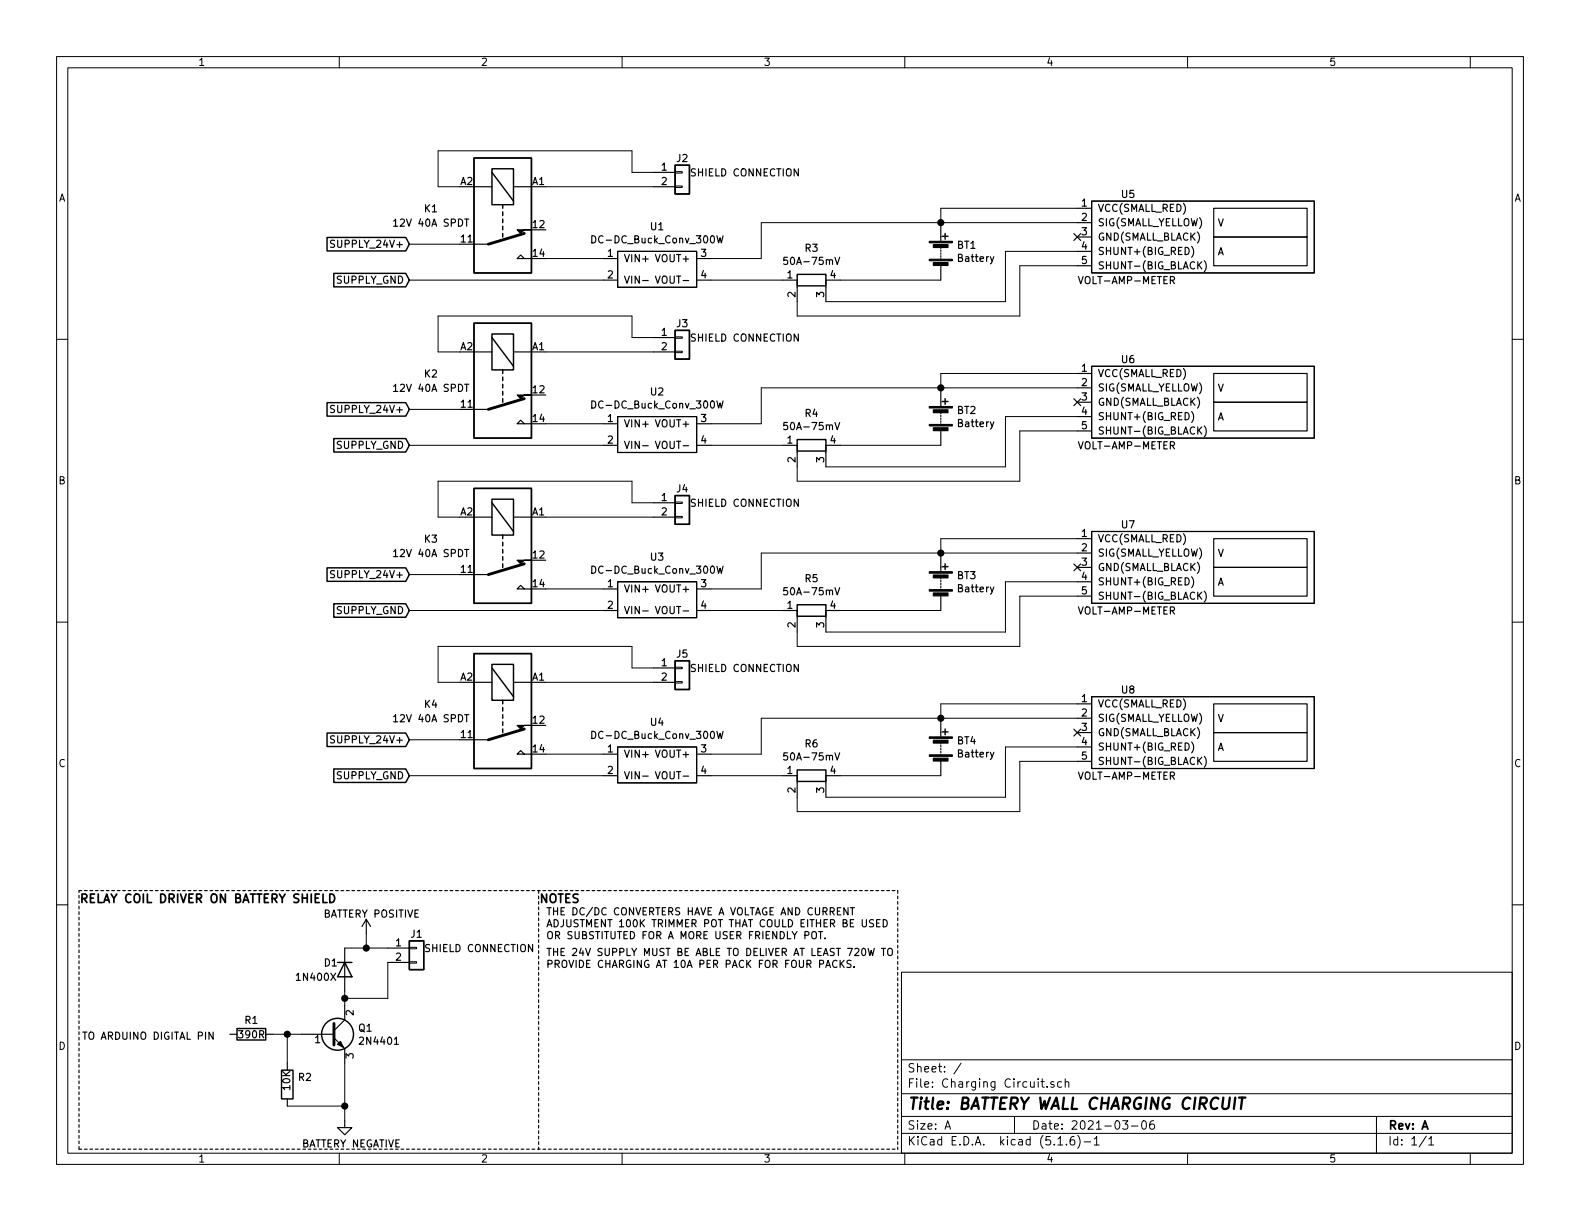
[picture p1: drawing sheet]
EESchema Schematic File Version 4
EELAYER 30 0
EELAYER END
$Descr A 11000 8500
encoding utf-8
Sheet 1 1
Title "BATTERY WALL CHARGING CIRCUIT"
Date "2021-03-06"
Rev "A"
Comp ""
Comment1 ""
Comment2 ""
Comment3 ""
Comment4 ""
$EndDescr
$Comp
L Charging~Circuit:DC-DC_Buck_Conv_300W U1
U 1 1
P 4550 1900
F 0 "U1" H 4575 2225 50  0000 C CNN
F 1 "DC-DC_Buck_Conv_300W" H 4575 2134 50  0000 C CNN
F 2 "" H 4550 1900 50  0001 C CNN
F 3 "" H 4550 1900 50  0001 C CNN
	1    4550 1900
	1    0    0    -1  
$EndComp
$Comp
L Charging~Circuit:DC-DC_Buck_Conv_300W U2
U 1 1
P 4550 3050
F 0 "U2" H 4575 3375 50  0000 C CNN
F 1 "DC-DC_Buck_Conv_300W" H 4575 3284 50  0000 C CNN
F 2 "" H 4550 3050 50  0001 C CNN
F 3 "" H 4550 3050 50  0001 C CNN
	1    4550 3050
	1    0    0    -1  
$EndComp
$Comp
L Charging~Circuit:DC-DC_Buck_Conv_300W U3
U 1 1
P 4550 4200
F 0 "U3" H 4575 4525 50  0000 C CNN
F 1 "DC-DC_Buck_Conv_300W" H 4575 4434 50  0000 C CNN
F 2 "" H 4550 4200 50  0001 C CNN
F 3 "" H 4550 4200 50  0001 C CNN
	1    4550 4200
	1    0    0    -1  
$EndComp
$Comp
L Charging~Circuit:DC-DC_Buck_Conv_300W U4
U 1 1
P 4550 5350
F 0 "U4" H 4575 5675 50  0000 C CNN
F 1 "DC-DC_Buck_Conv_300W" H 4575 5584 50  0000 C CNN
F 2 "" H 4550 5350 50  0001 C CNN
F 3 "" H 4550 5350 50  0001 C CNN
	1    4550 5350
	1    0    0    -1  
$EndComp
$Comp
L Device:R_Shunt R4
U 1 1
P 5650 3100
F 0 "R4" V 5425 3100 50  0000 C CNN
F 1 "50A-75mV" V 5516 3100 50  0000 C CNN
F 2 "" V 5580 3100 50  0001 C CNN
F 3 "~" H 5650 3100 50  0001 C CNN
	1    5650 3100
	0    -1   1    0   
$EndComp
$Comp
L Device:Battery BT1
U 1 1
P 6550 1750
F 0 "BT1" H 6658 1796 50  0000 L CNN
F 1 "Battery" H 6658 1705 50  0000 L CNN
F 2 "" V 6550 1810 50  0001 C CNN
F 3 "~" V 6550 1810 50  0001 C CNN
	1    6550 1750
	1    0    0    -1  
$EndComp
$Comp
L Device:Battery BT2
U 1 1
P 6550 2900
F 0 "BT2" H 6658 2946 50  0000 L CNN
F 1 "Battery" H 6658 2855 50  0000 L CNN
F 2 "" V 6550 2960 50  0001 C CNN
F 3 "~" V 6550 2960 50  0001 C CNN
	1    6550 2900
	1    0    0    -1  
$EndComp
$Comp
L Device:Battery BT3
U 1 1
P 6550 4050
F 0 "BT3" H 6658 4096 50  0000 L CNN
F 1 "Battery" H 6658 4005 50  0000 L CNN
F 2 "" V 6550 4110 50  0001 C CNN
F 3 "~" V 6550 4110 50  0001 C CNN
	1    6550 4050
	1    0    0    -1  
$EndComp
$Comp
L Device:Battery BT4
U 1 1
P 6550 5200
F 0 "BT4" H 6658 5246 50  0000 L CNN
F 1 "Battery" H 6658 5155 50  0000 L CNN
F 2 "" V 6550 5260 50  0001 C CNN
F 3 "~" V 6550 5260 50  0001 C CNN
	1    6550 5200
	1    0    0    -1  
$EndComp
$Comp
L Relay:RT314A24 K1
U 1 1
P 3500 1500
F 0 "K1" V 3450 1000 50  0000 C CNN
F 1 "12V 40A SPDT" V 3550 1000 50  0000 C CNN
F 2 "Relay_THT:Relay_SPDT_Schrack-RT1-16A-FormC_RM5mm" H 5050 1450 50  0001 C CNN
F 3 "https://www.te.com/commerce/DocumentDelivery/DDEController?Action=srchrtrv&DocNm=RT1_bistable&DocType=DS&DocLang=English" H 3500 1500 50  0001 C CNN
	1    3500 1500
	0    1    1    0   
$EndComp
$Comp
L Connector_Generic:Conn_01x02 J2
U 1 1
P 4750 1200
F 0 "J2" H 4750 1300 50  0000 C CNN
F 1 "SHIELD CONNECTION" H 4800 1200 50  0000 L CNN
F 2 "" H 4750 1200 50  0001 C CNN
F 3 "~" H 4750 1200 50  0001 C CNN
	1    4750 1200
	1    0    0    -1  
$EndComp
Wire Wire Line
	4950 1950 5450 1950
Wire Wire Line
	5850 1950 6550 1950
Wire Wire Line
	4950 1800 5300 1800
Wire Wire Line
	5300 1800 5300 1550
Wire Wire Line
	5300 1550 6550 1550
Wire Wire Line
	4950 3100 5450 3100
Wire Wire Line
	5850 3100 6550 3100
Wire Wire Line
	4950 2950 5300 2950
Wire Wire Line
	5300 2950 5300 2700
Wire Wire Line
	5300 2700 6550 2700
Wire Wire Line
	4950 4250 5450 4250
Wire Wire Line
	5850 4250 6550 4250
Wire Wire Line
	4950 4100 5300 4100
Wire Wire Line
	5300 4100 5300 3850
Wire Wire Line
	5300 3850 6550 3850
Wire Wire Line
	4950 5400 5450 5400
Wire Wire Line
	5850 5400 6550 5400
Wire Wire Line
	4950 5250 5300 5250
Wire Wire Line
	5300 5250 5300 5000
Wire Wire Line
	5300 5000 6550 5000
Wire Wire Line
	3800 1300 4550 1300
Wire Wire Line
	3200 1300 3050 1300
Wire Wire Line
	3050 1300 3050 1050
Wire Wire Line
	3050 1050 4400 1050
Wire Wire Line
	4400 1050 4400 1200
Wire Wire Line
	4400 1200 4550 1200
Wire Wire Line
	3800 2450 4550 2450
Wire Wire Line
	3050 2200 4400 2200
Wire Wire Line
	4400 2200 4400 2350
Wire Wire Line
	4400 2350 4550 2350
Wire Wire Line
	3800 3600 4550 3600
Wire Wire Line
	3050 3350 4400 3350
Wire Wire Line
	4400 3350 4400 3500
Wire Wire Line
	4400 3500 4550 3500
Wire Wire Line
	3800 4750 4550 4750
Wire Wire Line
	3050 4500 4400 4500
Wire Wire Line
	4400 4500 4400 4650
Wire Wire Line
	4400 4650 4550 4650
Wire Wire Line
	3050 4500 3050 4750
Wire Wire Line
	3050 4750 3200 4750
Wire Wire Line
	3050 3350 3050 3600
Wire Wire Line
	3050 3600 3200 3600
Wire Wire Line
	3050 2200 3050 2450
Wire Wire Line
	3050 2450 3200 2450
Wire Wire Line
	3800 1800 4200 1800
Wire Wire Line
	3800 2950 4200 2950
Wire Wire Line
	3800 5250 4200 5250
Wire Wire Line
	4200 1950 2850 1950
Wire Wire Line
	3200 1700 2850 1700
Wire Wire Line
	4200 3100 2850 3100
Wire Wire Line
	2850 2850 3200 2850
Wire Wire Line
	2850 4000 3200 4000
Wire Wire Line
	2850 4250 4200 4250
Wire Wire Line
	2850 5150 3200 5150
Wire Wire Line
	2850 5400 4200 5400
$Comp
L Charging~Circuit:VOLT-AMP-METER U5
U 1 1
P 7850 1650
F 0 "U5" H 7800 1950 50  0000 L CNN
F 1 "VOLT-AMP-METER" H 7500 1350 50  0000 L CNN
F 2 "" H 7700 1750 50  0001 C CNN
F 3 "" H 7700 1750 50  0001 C CNN
	1    7850 1650
	1    0    0    -1  
$EndComp
Wire Wire Line
	7500 1550 6550 1550
Connection ~ 6550 1550
Wire Wire Line
	7500 1450 6550 1450
Wire Wire Line
	6550 1450 6550 1550
Wire Wire Line
	7500 1750 7000 1750
Wire Wire Line
	7000 1750 7000 2100
Wire Wire Line
	7000 2100 5750 2100
Wire Wire Line
	5550 2100 5550 2200
Wire Wire Line
	5550 2200 7100 2200
Wire Wire Line
	7100 2200 7100 1850
Wire Wire Line
	7100 1850 7500 1850
NoConn ~ 7500 1650
$Comp
L Charging~Circuit:VOLT-AMP-METER U6
U 1 1
P 7850 2800
F 0 "U6" H 7800 3100 50  0000 L CNN
F 1 "VOLT-AMP-METER" H 7500 2500 50  0000 L CNN
F 2 "" H 7700 2900 50  0001 C CNN
F 3 "" H 7700 2900 50  0001 C CNN
	1    7850 2800
	1    0    0    -1  
$EndComp
Wire Wire Line
	7500 2700 6550 2700
Wire Wire Line
	7500 2600 6550 2600
Wire Wire Line
	7500 2900 7000 2900
Wire Wire Line
	7000 2900 7000 3250
Wire Wire Line
	7000 3250 5750 3250
Wire Wire Line
	5550 3350 7100 3350
Wire Wire Line
	7100 3350 7100 3000
Wire Wire Line
	7100 3000 7500 3000
NoConn ~ 7500 2800
Connection ~ 6550 2700
$Comp
L Charging~Circuit:VOLT-AMP-METER U7
U 1 1
P 7850 3950
F 0 "U7" H 7800 4250 50  0000 L CNN
F 1 "VOLT-AMP-METER" H 7500 3650 50  0000 L CNN
F 2 "" H 7700 4050 50  0001 C CNN
F 3 "" H 7700 4050 50  0001 C CNN
	1    7850 3950
	1    0    0    -1  
$EndComp
Wire Wire Line
	7500 3850 6550 3850
Wire Wire Line
	7500 3750 6550 3750
Wire Wire Line
	7500 4050 7000 4050
Wire Wire Line
	7000 4050 7000 4400
Wire Wire Line
	7000 4400 5750 4400
Wire Wire Line
	5550 4500 7100 4500
Wire Wire Line
	7100 4500 7100 4150
Wire Wire Line
	7100 4150 7500 4150
NoConn ~ 7500 3950
Connection ~ 6550 3850
$Comp
L Charging~Circuit:VOLT-AMP-METER U8
U 1 1
P 7850 5100
F 0 "U8" H 7800 5400 50  0000 L CNN
F 1 "VOLT-AMP-METER" H 7500 4800 50  0000 L CNN
F 2 "" H 7700 5200 50  0001 C CNN
F 3 "" H 7700 5200 50  0001 C CNN
	1    7850 5100
	1    0    0    -1  
$EndComp
Wire Wire Line
	7500 5000 6550 5000
Wire Wire Line
	7500 4900 6550 4900
Wire Wire Line
	7500 5200 7000 5200
Wire Wire Line
	7000 5200 7000 5550
Wire Wire Line
	7000 5550 5750 5550
Wire Wire Line
	5550 5650 7100 5650
Wire Wire Line
	7100 5650 7100 5300
Wire Wire Line
	7100 5300 7500 5300
NoConn ~ 7500 5100
Connection ~ 6550 5000
Wire Wire Line
	6550 4900 6550 5000
Wire Wire Line
	5550 5550 5550 5650
Wire Wire Line
	5550 4400 5550 4500
Wire Wire Line
	6550 3750 6550 3850
Wire Wire Line
	5550 3350 5550 3250
Wire Wire Line
	6550 2600 6550 2700
$Comp
L Connector_Generic:Conn_01x02 J3
U 1 1
P 4750 2350
F 0 "J3" H 4750 2450 50  0000 C CNN
F 1 "SHIELD CONNECTION" H 4800 2350 50  0000 L CNN
F 2 "" H 4750 2350 50  0001 C CNN
F 3 "~" H 4750 2350 50  0001 C CNN
	1    4750 2350
	1    0    0    -1  
$EndComp
$Comp
L Connector_Generic:Conn_01x02 J4
U 1 1
P 4750 3500
F 0 "J4" H 4750 3600 50  0000 C CNN
F 1 "SHIELD CONNECTION" H 4800 3500 50  0000 L CNN
F 2 "" H 4750 3500 50  0001 C CNN
F 3 "~" H 4750 3500 50  0001 C CNN
	1    4750 3500
	1    0    0    -1  
$EndComp
$Comp
L Connector_Generic:Conn_01x02 J5
U 1 1
P 4750 4650
F 0 "J5" H 4750 4750 50  0000 C CNN
F 1 "SHIELD CONNECTION" H 4800 4650 50  0000 L CNN
F 2 "" H 4750 4650 50  0001 C CNN
F 3 "~" H 4750 4650 50  0001 C CNN
	1    4750 4650
	1    0    0    -1  
$EndComp
$Comp
L Device:R_Shunt R5
U 1 1
P 5650 4250
F 0 "R5" V 5425 4250 50  0000 C CNN
F 1 "50A-75mV" V 5516 4250 50  0000 C CNN
F 2 "" V 5580 4250 50  0001 C CNN
F 3 "~" H 5650 4250 50  0001 C CNN
	1    5650 4250
	0    -1   1    0   
$EndComp
$Comp
L Device:R_Shunt R6
U 1 1
P 5650 5400
F 0 "R6" V 5425 5400 50  0000 C CNN
F 1 "50A-75mV" V 5516 5400 50  0000 C CNN
F 2 "" V 5580 5400 50  0001 C CNN
F 3 "~" H 5650 5400 50  0001 C CNN
	1    5650 5400
	0    -1   1    0   
$EndComp
$Comp
L Device:R_Shunt R3
U 1 1
P 5650 1950
F 0 "R3" V 5425 1950 50  0000 C CNN
F 1 "50A-75mV" V 5516 1950 50  0000 C CNN
F 2 "" V 5580 1950 50  0001 C CNN
F 3 "~" H 5650 1950 50  0001 C CNN
	1    5650 1950
	0    -1   1    0   
$EndComp
$Comp
L Device:R R1
U 1 1
P 1750 7200
F 0 "R1" V 1650 7200 50  0000 C CNN
F 1 "390R" V 1750 7200 50  0000 C CNN
F 2 "" V 1680 7200 50  0001 C CNN
F 3 "~" H 1750 7200 50  0001 C CNN
	1    1750 7200
	0    1    1    0   
$EndComp
$Comp
L Device:R R2
U 1 1
P 2000 7550
F 0 "R2" H 1930 7504 50  0000 R CNN
F 1 "10K" V 2000 7600 50  0000 R CNN
F 2 "" V 1930 7550 50  0001 C CNN
F 3 "~" H 2000 7550 50  0001 C CNN
	1    2000 7550
	-1   0    0    1   
$EndComp
$Comp
L Device:D D1
U 1 1
P 2400 6750
F 0 "D1" V 2350 6600 50  0000 L CNN
F 1 "1N400X" V 2450 6400 50  0000 L CNN
F 2 "" H 2400 6750 50  0001 C CNN
F 3 "~" H 2400 6750 50  0001 C CNN
	1    2400 6750
	0    1    1    0   
$EndComp
$Comp
L Device:Q_NPN_BCE Q1
U 1 1
P 2300 7200
F 0 "Q1" H 2490 7246 50  0000 L CNN
F 1 "2N4401" H 2490 7155 50  0000 L CNN
F 2 "" H 2500 7300 50  0001 C CNN
F 3 "~" H 2300 7200 50  0001 C CNN
	1    2300 7200
	1    0    0    -1  
$EndComp
Text Notes 1500 7250 2    50   ~ 0
TO ARDUINO DIGITAL PIN
Wire Wire Line
	1900 7200 2000 7200
Wire Wire Line
	2000 7200 2000 7400
Connection ~ 2000 7200
Wire Wire Line
	2000 7200 2100 7200
Wire Wire Line
	2000 7700 2400 7700
Wire Wire Line
	2400 7700 2400 7400
$Comp
L Connector_Generic:Conn_01x02 J1
U 1 1
P 2900 6600
F 0 "J1" H 2900 6700 50  0000 C CNN
F 1 "SHIELD CONNECTION" H 2950 6600 50  0000 L CNN
F 2 "" H 2900 6600 50  0001 C CNN
F 3 "~" H 2900 6600 50  0001 C CNN
	1    2900 6600
	1    0    0    -1  
$EndComp
$Comp
L power:+12V #PWR02
U 1 1
P 2550 6500
F 0 "#PWR02" H 2550 6350 50  0001 C CNN
F 1 "+12V" H 2565 6673 50  0001 C CNN
F 2 "" H 2550 6500 50  0001 C CNN
F 3 "" H 2550 6500 50  0001 C CNN
	1    2550 6500
	1    0    0    -1  
$EndComp
Wire Wire Line
	2400 6900 2400 6950
Wire Wire Line
	2550 6500 2550 6600
Wire Wire Line
	2550 6600 2400 6600
Wire Wire Line
	2550 6600 2700 6600
Connection ~ 2550 6600
Wire Wire Line
	2700 6700 2700 6950
Wire Wire Line
	2700 6950 2400 6950
Connection ~ 2400 6950
Wire Wire Line
	2400 6950 2400 7000
$Comp
L power:GND #PWR01
U 1 1
P 2400 7800
F 0 "#PWR01" H 2400 7550 50  0001 C CNN
F 1 "GND" H 2405 7627 50  0001 C CNN
F 2 "" H 2400 7800 50  0001 C CNN
F 3 "" H 2400 7800 50  0001 C CNN
	1    2400 7800
	1    0    0    -1  
$EndComp
Wire Wire Line
	2400 7800 2400 7700
Connection ~ 2400 7700
Text Notes 2100 8000 0    50   ~ 0
BATTERY NEGATIVE
Text Notes 2250 6400 0    50   ~ 0
BATTERY POSITIVE
Wire Notes Line
	3750 6200 3750 8000
Wire Notes Line
	550  8000 550  6200
Text Notes 550  6300 0    59   ~ 12
RELAY COIL DRIVER ON BATTERY SHIELD
Text GLabel 2850 1700 0    50   Input ~ 0
SUPPLY_24V+
Text GLabel 2850 1950 0    50   Input ~ 0
SUPPLY_GND
Text GLabel 2850 2850 0    50   Input ~ 0
SUPPLY_24V+
Text GLabel 2850 3100 0    50   Input ~ 0
SUPPLY_GND
Text GLabel 2850 4000 0    50   Input ~ 0
SUPPLY_24V+
Text GLabel 2850 4250 0    50   Input ~ 0
SUPPLY_GND
Text GLabel 2850 5150 0    50   Input ~ 0
SUPPLY_24V+
Text GLabel 2850 5400 0    50   Input ~ 0
SUPPLY_GND
$Comp
L Relay:RT314A24 K2
U 1 1
P 3500 2650
F 0 "K2" V 3450 2150 50  0000 C CNN
F 1 "12V 40A SPDT" V 3550 2150 50  0000 C CNN
F 2 "Relay_THT:Relay_SPDT_Schrack-RT1-16A-FormC_RM5mm" H 5050 2600 50  0001 C CNN
F 3 "https://www.te.com/commerce/DocumentDelivery/DDEController?Action=srchrtrv&DocNm=RT1_bistable&DocType=DS&DocLang=English" H 3500 2650 50  0001 C CNN
	1    3500 2650
	0    1    1    0   
$EndComp
$Comp
L Relay:RT314A24 K3
U 1 1
P 3500 3800
F 0 "K3" V 3450 3300 50  0000 C CNN
F 1 "12V 40A SPDT" V 3550 3300 50  0000 C CNN
F 2 "Relay_THT:Relay_SPDT_Schrack-RT1-16A-FormC_RM5mm" H 5050 3750 50  0001 C CNN
F 3 "https://www.te.com/commerce/DocumentDelivery/DDEController?Action=srchrtrv&DocNm=RT1_bistable&DocType=DS&DocLang=English" H 3500 3800 50  0001 C CNN
	1    3500 3800
	0    1    1    0   
$EndComp
$Comp
L Relay:RT314A24 K4
U 1 1
P 3500 4950
F 0 "K4" V 3450 4450 50  0000 C CNN
F 1 "12V 40A SPDT" V 3550 4450 50  0000 C CNN
F 2 "Relay_THT:Relay_SPDT_Schrack-RT1-16A-FormC_RM5mm" H 5050 4900 50  0001 C CNN
F 3 "https://www.te.com/commerce/DocumentDelivery/DDEController?Action=srchrtrv&DocNm=RT1_bistable&DocType=DS&DocLang=English" H 3500 4950 50  0001 C CNN
	1    3500 4950
	0    1    1    0   
$EndComp
Text Notes 3750 6300 0    59   ~ 12
NOTES
Wire Notes Line
	6250 6200 6250 8000
Wire Notes Line
	550  6200 6250 6200
Wire Notes Line
	550  8000 6250 8000
Text Notes 3800 6550 0    50   ~ 0
THE DC/DC CONVERTERS HAVE A VOLTAGE AND CURRENT\nADJUSTMENT 100K TRIMMER POT THAT COULD EITHER BE USED\nOR SUBSTITUTED FOR A MORE USER FRIENDLY POT.
Text Notes 3800 6750 0    50   ~ 0
THE 24V SUPPLY MUST BE ABLE TO DELIVER AT LEAST 720W TO \nPROVIDE CHARGING AT 10A PER PACK FOR FOUR PACKS.
Wire Wire Line
	3800 4100 4200 4100
$EndSCHEMATC
